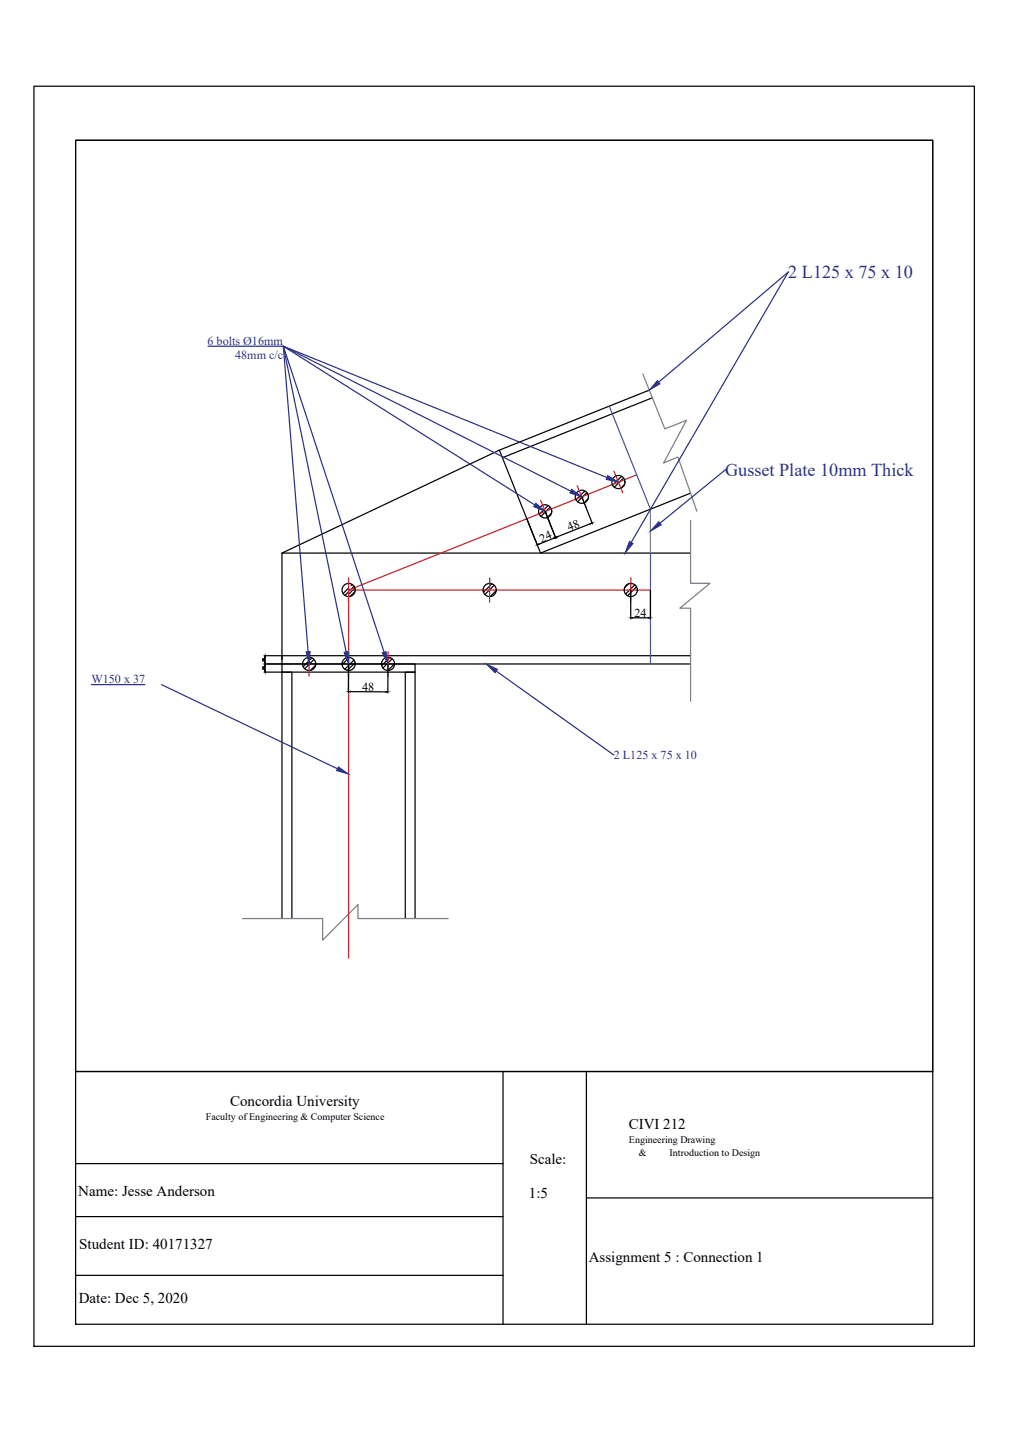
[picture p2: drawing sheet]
<svg xmlns="http://www.w3.org/2000/svg" width="210mm" height="297mm" viewBox="0 0 210 297" stroke-linecap="round" stroke-linejoin="round" font-family="sans-serif">
<!-- layer: 0 -->
<g fill="none" stroke="#000" stroke-width=".25">
<path d="M7 17.9h194.9v261.2h-194.9zM15.7 29.1h177.6v193h-177.6zM128.8 98.7l-1.9 1.9M129.2 99.1l-1.9 1.9M134.5 80.9l-31 12.4M135.2 82.5l-31.1 12.4M58.4 114.6h84.7M58.4 114.6v22.2M109.2 107.6l2.2 5.5M113.6 104.8l-1.9 1.8M114 105.1l-1.9 1.9M114.3 106.4l-1 .9"/>
<path d="M114.7 111.6l-3 1.2M115.2 111.6l-2.2-5.5 2.2 5.5M120.6 103.1l2.2 5.5M121.2 101.8l-1.9 1.8M121.6 102.1l-1.9 1.9M121.8 103.4l-.8 .9M122.3 108.6l-6.8 2.7M129.4 100.4l-.8 .8M143.1 102.2l-31.1 12.4-8.5-21.3-45.1 21.3M54.4 136.6l.3-.1 .1 .2h-.3zM54.5 138.2h.2l.1 .2h-.3zM54.7 139.3h3.6"/>
<path d="M54.7 137.6h3.6M54.7 135.9h3.6M54.8 138.6h-.4l.1 .1M54.8 137h-.3M54.8 136.9v.1M54.8 138.6v.1M54.9 136.3v.9M54.9 138.1v.8M58.4 137.6h27.6v1.7h-27.6zM64.6 136.4l-1.8 1.8M65.1 136.7l-2 1.9M65.4 137.9l-1.1 1.1"/>
<path d="M72.2 136.4l-1.3 1.4M72.2 121.9l-1.1 1.1M72.2 122.7l-.7 .7M72.2 137.7v5.9M72.4 136.3l-.2 .1M73 121.2l-.2 .2M73.3 136.8l-1.9 1.9M73.3 121.5l-.5 .6M73.5 121.9l-1.3 1.3M73.5 122.6l-.9 1M73.6 137.4l-1.6 1.6M80.4 137.8v5.8"/>
<path d="M80.8 136.3l-1.7 1.7M81.2 136.6l-1.9 1.9M81.8 137.6l-1.4 1.4M101.9 121l-1.7 1.8M102.4 121.3l-1.9 1.9M102.8 122.4l-1.2 1.3M130.2 121l-.8 .8M130.7 122.4v5.9M131.1 128.1h3.3M131.5 121.2l-1.9 1.9M131.9 121.7l-1.9 1.8M134.8 122.4v5.9"/>
<path d="M143.1 135.9h-84.7v1.7h84.7M72.6 143.4h7.3M58.4 190.4v-51.1h2.1v51.1M84 190.4v-51.1h2v51.1M15.7 222.1h177.6v52.4h-177.6zM104.2 222.1v52.4M121.5 222.1v52.4M15.7 241.2h88.5M15.7 252.2h88.5M121.5 248.3h71.8M15.7 264.4h88.5"/>
<circle cx="128.1" cy="99.9" r="1.37"/>
<circle cx="113" cy="106" r="1.37"/>
<circle cx="120.6" cy="103" r="1.37"/>
<circle cx="64.1" cy="137.6" r="1.37"/>
<circle cx="72.2" cy="122.3" r="1.37"/>
<circle cx="72.2" cy="137.6" r="1.37"/>
<circle cx="80.4" cy="137.6" r="1.37"/>
<circle cx="101.5" cy="122.3" r="1.37"/>
<circle cx="130.7" cy="122.3" r="1.37"/>
</g>
<path d="M133.2 77.5l4.6 11.4 4.4-1.8-4.7 8.9 3-1.3 3.9 11.3M134.8 105.5v9.1M143.1 107.9v13h4l-6.2 5.2h2.2v19.3M50.2 190.4h16.7v4.5l7.3-7.4v2.9h18.7" fill="none" stroke="#808080" stroke-width=".25"/>
<path d="M127.2 97.7l1.9 4.5M131.9 98.4l-59.7 23.9M72.2 119.8v5M101.5 119.8l-.1 5M112 103.7l1.9 4.6M119.6 100.7l1.9 4.5M130.7 119.8v5M64.1 135.1l-.1 5.1M72.2 122.3v76.3M72.2 122.3h62.6M72.2 135.1v5.1M80.4 135.1v5.1" fill="none" stroke="#cd2027" stroke-width=".25"/>
<path d="M126.2 84.2l8.6 21.3M134.8 114.6v23" fill="none" stroke="#4554a5" stroke-width=".25"/>
<g fill="#293189" stroke="#293189" stroke-width=".21">
<path d="M111 104.3l2 1.7-2.4-1z"/>
<path d="M118.5 101.4l2 1.6-2.4-.8z"/>
<path d="M125.9 98.6l2.2 1.3-2.5-.5z"/>
<path d="M71.3 135.2l.8-.2 .1 2.6z"/>
<path d="M79.2 135.3l.8-.2 .4 2.5z"/>
<path d="M63.4 135.1h.9l-.2 2.5z"/>
<path d="M136.5 108.1l.5 .7-2.2 1.3z"/>
<path d="M136.2 78.9l.6 .7-2.3 1.3z"/>
<path d="M130.4 112.2l.8 .5-1.7 1.9z"/>
<path d="M70.1 159l2.1 1.5-2.5-.8z"/>
<path d="M100.8 137.6l2.3 1.2-.5 .7z"/>
</g>
<path d="M163.3 56.4l-26.8 22.8M163.4 56.4l-32.6 56M43.1 71.8h15.6l5.1 63.3M58.7 71.8l52.1 32.9M58.7 71.8l59.6 30M58.7 71.8l67.1 27.2M58.7 71.8l13 63.3M58.7 71.8l20.9 63.4M150.4 97.4l-13.7 11.1M102.8 139.1l24.4 17.4M19 141.9h11M33.5 141.9l36.4 17.4" fill="none" stroke="#293189" stroke-width=".25"/>
<path d="M111.3 112.9l.4-.2v.1zM114.7 111.5l.4-.1-.3 .2zM115.1 111.4l.4-.2v.1zM122.3 108.5l.4-.1-.4 .2zM54.8 138.9h.2l-.1 .4zM54.9 137.6l.1 .5h-.2zM54.8 137.2h.2l-.1 .4zM54.9 135.9l.1 .4h-.2zM130.7 128.1l.4-.1v.1zM134.4 128l.4 .1h-.4zM72.2 143.4l.4-.1v.1zM79.9 143.3l.5 .1-.5 .1z" fill="#000" stroke="#000" stroke-width=".21"/>
<path d="M15.7 29.1h177.6v193h-177.6z" fill="none" stroke="#000" stroke-width=".21"/>
<g font-size="3.8" fill="#293189">
<text x="163.3" y="57.6">2 L125 x 75 x 10</text>
<text x="150.2" y="98.7">Gusset Plate 10mm Thick</text>
</g>
<g font-size="3.1">
<text x="47.7" y="229.3">Concordia University</text>
<text x="130.3" y="234.1">CIVI 212</text>
<text x="109.8" y="241.2">Scale:</text>
<text x="16.2" y="248">Name: Jesse Anderson</text>
<text x="109.6" y="248.2">1:5</text>
<text x="16.4" y="258.9">Student ID: 40171327</text>
<text x="122" y="261.6">Assignment 5 : Connection 1</text>
<text x="16.3" y="270.2">Date: Dec 5, 2020</text>
</g>
<g font-size="2.5" fill="#293189">
<text x="43" y="71.5">6 bolts Ø16mm</text>
<text x="48.7" y="74.3">48mm c/c</text>
<text x="18.9" y="141.6">W150 x 37</text>
<text x="127.2" y="157.3">2 L125 x 75 x 10</text>
</g>
<g font-size="2.5">
<text x="112.2" y="112.5" transform="rotate(-22 112.2 112.5)">24</text>
<text x="118" y="110.1" transform="rotate(-22 118 110.1)">48</text>
<text x="131.5" y="128">24</text>
<text x="75.1" y="143.2">48</text>
</g>
<g font-size="2.1">
<text x="42.7" y="232.2">Faculty of Engineering &amp; Computer Science</text>
<text x="130.3" y="236.9">Engineering Drawing</text>
<text x="132.4" y="239.5">&amp;</text>
<text x="138.8" y="239.5">Introduction to Design</text>
</g>
</svg>
